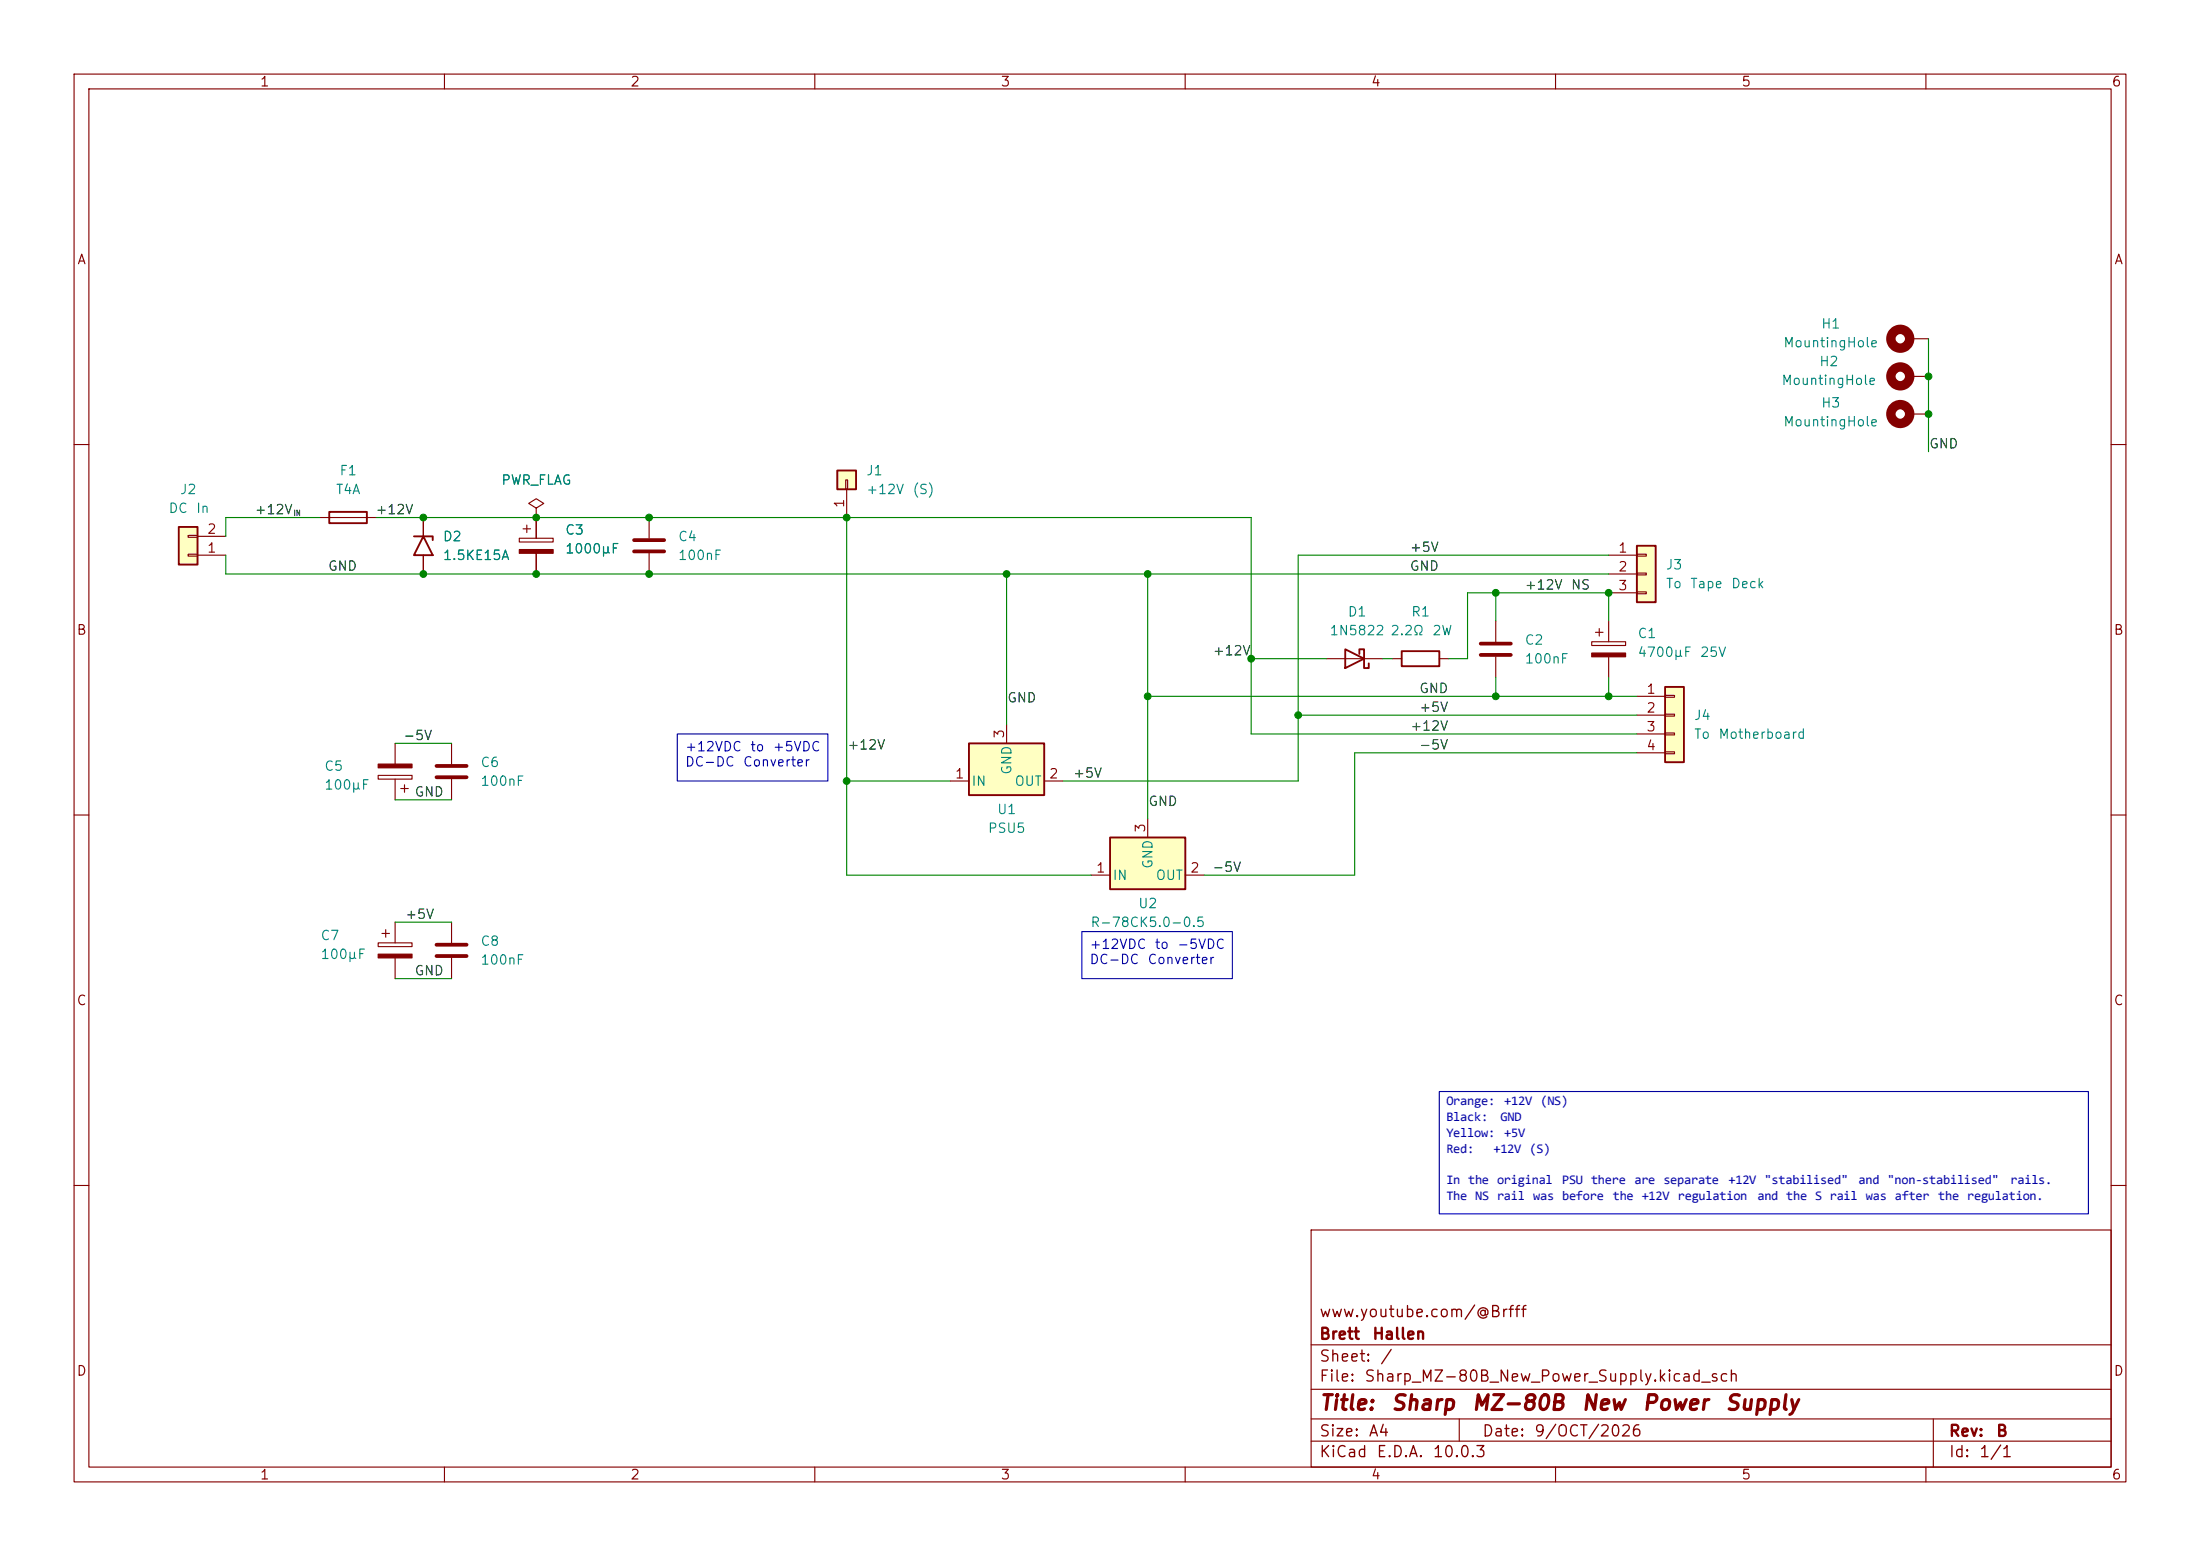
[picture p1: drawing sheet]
<svg xmlns="http://www.w3.org/2000/svg" width="297mm" height="210mm" viewBox="0 0 297 210" stroke-linecap="round" stroke-linejoin="round" font-family="sans-serif">
<g fill="none" stroke="#840000" stroke-width=".15">
<path d="M10 10h277v190h-277zM12 12h273v186h-273zM60 10v2M110 10v2M160 10v2M210 10v2M260 10v2M257.8 55.9h2.5M10 60h2M285 60h2M10 110h2M285 110h2"/>
<path d="M10 160h2M177 166h108v32h-108zM285 160h2M60 198v2M110 198v2M160 198v2M177 194.5h108M177 191.5h108M177 187.5h108M177 181.5h108M197 191.5v3M210 198v2"/>
<path d="M260 198v2M261 191.5v6.5"/>
</g>
<circle cx="256.5" cy="55.9" r="1.27" fill="none" stroke="#840000" stroke-width="1.3"/>
<path d="M149.9 113h10.1v7h-10.1z" fill="#ffffc2"/>
<path d="M44.4 69.1h5.1v1.5h-5.1zM55.9 72.4h2.5v.5M57.1 72.4l1.3 2.5h-2.5zM181.6 87.6l2.5 1.3-2.5 1.3zM183.5 88.3v-.7h.6v2.6h.7v-.7M189.2 87.9h5.1v2h-5.1zM149.9 113h10.1v7h-10.1z" fill="none" stroke="#840000" stroke-width=".25"/>
<g fill="none" stroke="#840000" stroke-width=".15">
<path d="M43.2 69.9h7.6M57.1 69.9v2.5M57.1 74.9v2.6M72.4 68.6l1-.7-1-.6-1 .6 1 .7v1.3M72.4 69.9h.1M179.1 88.9h7.6M188 88.9h1.2M194.3 88.9h1.3M201.9 83.8v2.8M201.9 88.6v2.8M51.1 104.6h4.5v.6h-4.5zM53.3 100.3v2.8"/>
<path d="M53.3 105.2v2.8M54.1 106.4h1M54.6 105.9v1M61 100.3v2.8M61 105.2v2.8M147.3 118.1h2.6M154.9 110.5v2.5M160 118.1h2.6M51.1 127.3h4.5v.5h-4.5zM51.6 126h1M52.1 125.5v1M53.3 124.5v2.8"/>
<path d="M53.3 129.3v2.8M61 124.5v2.8M61 129.3v2.8"/>
</g>
<path d="M199.9 86.9h4.1M199.9 88.4h4.1M58.9 103.4h4.1M58.9 104.9h4.1M58.9 127.5h4.1M58.9 129h4.1" fill="none" stroke="#840000" stroke-width=".51"/>
<g fill="#840000" stroke="#840000" stroke-width=".15">
<path d="M51.1 103.1h4.5v.5h-4.5z"/>
<path d="M51.1 128.8h4.5v.5h-4.5z"/>
</g>
<path d="M24.1 71.1h2.6v5.1h-2.6z" fill="#ffffc2"/>
<path d="M24.1 71.1h2.6v5.1h-2.6z" fill="none" stroke="#840000" stroke-width=".25"/>
<path d="M25.4 74.8h1.3v.3h-1.3zM25.4 72.3h1.3v.2h-1.3zM26.7 74.9h3.8M26.7 72.4h3.8M70.1 72.6h4.6v.6h-4.6zM70.6 71.4h1M71.1 70.9v1M72.4 69.9v2.7M72.4 74.7v2.8M87.6 69.9v2.7M87.6 74.7v2.8" fill="none" stroke="#840000" stroke-width=".15"/>
<path d="M70.1 74.2h4.6v.5h-4.6z" fill="#840000" stroke="#840000" stroke-width=".15"/>
<path d="M85.6 72.9h4.1M85.6 74.4h4.1" fill="none" stroke="#840000" stroke-width=".51"/>
<path d="M130.8 100.3h10.2v7h-10.2z" fill="#ffffc2"/>
<path d="M130.8 100.3h10.2v7h-10.2z" fill="none" stroke="#840000" stroke-width=".25"/>
<path d="M135.9 97.8v2.5M128.3 105.4h2.5M141 105.4h2.5" fill="none" stroke="#840000" stroke-width=".15"/>
<path d="M113 63.5h2.6v2.5h-2.6z" fill="#ffffc2"/>
<path d="M113 63.5h2.6v2.5h-2.6z" fill="none" stroke="#840000" stroke-width=".25"/>
<path d="M114.2 64.8h.2v1.2h-.2zM114.3 66v3.9M214.9 86.6h4.6v.5h-4.6zM215.4 85.3h1M215.9 84.8v1.1M217.2 83.8v2.8M217.2 88.6v2.8" fill="none" stroke="#840000" stroke-width=".15"/>
<path d="M214.9 88.1h4.6v.5h-4.6z" fill="#840000" stroke="#840000" stroke-width=".15"/>
<path d="M224.8 92.7h2.5v10.2h-2.5z" fill="#ffffc2"/>
<path d="M224.8 92.7h2.5v10.2h-2.5z" fill="none" stroke="#840000" stroke-width=".25"/>
<path d="M221 94h3.8M221 96.5h3.8M221 99.1h3.8M224.8 93.9h1.3v.2h-1.3zM224.8 96.4h1.3v.2h-1.3zM224.8 98.9h1.3v.3h-1.3zM221 101.6h3.8M224.8 101.5h1.3v.2h-1.3z" fill="none" stroke="#840000" stroke-width=".15"/>
<path d="M221 73.7h2.5v7.6h-2.5z" fill="#ffffc2"/>
<path d="M221 73.7h2.5v7.6h-2.5z" fill="none" stroke="#840000" stroke-width=".25"/>
<g fill="none" stroke="#840000" stroke-width=".15">
<path d="M257.8 50.8h2.5M257.8 45.7h2.5M57.1 69.9v2.5M57.1 74.9v2.6M72.4 69.9h.1M72.4 69.9v2.7M72.4 74.7v2.8M217.2 74.9h3.8M217.2 77.5h3.8M221 74.8h1.2v.3h-1.2zM221 77.3h1.2v.3h-1.2zM221 79.9h1.2v.2h-1.2z"/>
<path d="M217.2 80h3.8"/>
</g>
<g fill="none" stroke="#840000" stroke-width="1.3">
<circle cx="256.5" cy="45.7" r="1.27"/>
<circle cx="256.5" cy="50.8" r="1.27"/>
</g>
<g fill="none" stroke="#008400" stroke-width=".15">
<path d="M260.3 45.7v15.3M30.5 74.9v2.6h186.7M43.2 69.9h-12.7v2.5M50.8 69.9h118.1v29.2h52.1M114.3 69.9v48.2h33M135.9 77.5v20.3M154.9 77.5v33M217.2 74.9h-41.9v30.5h-31.8M154.9 94h66.1M168.9 88.9h10.2M175.3 96.5h45.7M186.7 88.9h1.3"/>
<path d="M201.9 80v3.8M201.9 91.4v2.6M217.2 83.8v-3.8h-19.1v8.9h-2.5M217.2 91.4v2.6M53.3 100.3h7.7M53.3 108h7.7M114.3 105.4h14M221 101.6h-38.1v16.5h-20.3M53.3 124.5h7.7M53.3 132.1h7.7"/>
</g>
<path d="M91.4 99.1h20.4v6.3h-20.4zM146 125.7h20.4v6.4h-20.4zM194.3 147.3h87.6v16.5h-87.6z" fill="none" stroke="#0000c2" stroke-width=".15"/>
<g fill="#008400" stroke="#008400" stroke-width=".14">
<circle cx="175.3" cy="96.5" r=".46"/>
<circle cx="154.9" cy="94" r=".46"/>
<circle cx="168.9" cy="88.9" r=".46"/>
<circle cx="72.4" cy="69.9" r=".46"/>
<circle cx="57.1" cy="69.9" r=".46"/>
<circle cx="57.1" cy="77.5" r=".46"/>
<circle cx="154.9" cy="77.5" r=".46"/>
<circle cx="135.9" cy="77.5" r=".46"/>
<circle cx="87.6" cy="69.9" r=".46"/>
<circle cx="72.4" cy="77.5" r=".46"/>
<circle cx="114.3" cy="105.4" r=".46"/>
<circle cx="114.3" cy="69.9" r=".46"/>
<circle cx="87.6" cy="77.5" r=".46"/>
<circle cx="217.2" cy="94" r=".46"/>
<circle cx="201.9" cy="94" r=".46"/>
<circle cx="217.2" cy="80" r=".46"/>
<circle cx="260.3" cy="55.9" r=".46"/>
<circle cx="201.9" cy="80" r=".46"/>
<circle cx="260.3" cy="50.8" r=".46"/>
</g>
<g font-size="2" fill="#840000">
<text x="178" y="190.8">Title:</text>
<text x="187.7" y="190.8">Sharp</text>
<text x="198.6" y="190.8">MZ-80B</text>
<text x="213.4" y="190.8">New</text>
<text x="221.6" y="190.8">Power</text>
<text x="232.8" y="190.8">Supply</text>
</g>
<g font-size="1.8" fill="#0000c2">
<text x="195.3" y="149.2">Orange:</text>
<text x="203.1" y="149.2">+12V (NS)</text>
<text x="195.3" y="151.3">Black:</text>
<text x="195.3" y="153.5">Yellow:</text>
<text x="195.3" y="155.6">Red:</text>
<text x="201.6" y="155.6">+12V (S)</text>
<text x="202.6" y="151.3">GND</text>
<text x="203.1" y="153.5">+5V</text>
<text x="195.3" y="159.9">In the original</text>
<text x="195.3" y="162">The NS rail was before the +12V regulation</text>
<text x="210.9" y="159.9">PSU there are separate</text>
<text x="233.3" y="159.9">+12V &quot;stabilised&quot;</text>
<text x="237.3" y="162">and the S rail was after the regulation.</text>
<text x="250.9" y="159.9">and &quot;non-stabilised&quot;</text>
<text x="271.4" y="159.9">rails.</text>
</g>
<g font-size="1.5" fill="#840000">
<text x="178" y="178.2">www.youtube.com/@Brfff</text>
<text x="178" y="184.2">Sheet:</text>
<text x="178" y="181.2">Brett</text>
<text x="185.2" y="181.2">Hallen</text>
<text x="186.2" y="184.2">/</text>
<text x="178" y="186.9">File:</text>
<text x="184.1" y="186.9">Sharp_MZ-80B_New_Power_Supply.kicad_sch</text>
<text x="178" y="197.1">KiCad</text>
<text x="178" y="194.3">Size:</text>
<text x="184.7" y="194.3">A4</text>
<text x="185.7" y="197.1">E.D.A.</text>
<text x="193.3" y="197.1">10.0.3</text>
<text x="200" y="194.3">Date:</text>
<text x="207" y="194.3">9/OCT/2026</text>
<text x="263" y="194.3">Rev:</text>
<text x="263" y="197.1">Id:</text>
<text x="267.1" y="197.1">1/1</text>
<text x="269.4" y="194.3">B</text>
</g>
<g font-size="1.3" fill="#840000">
<text x="35" y="12">1</text>
<text x="85" y="12">2</text>
<text x="135" y="12">3</text>
<text x="185" y="12">4</text>
<text x="235" y="12">5</text>
<text x="285" y="12">6</text>
<text x="10.3" y="36">A</text>
<text x="285.3" y="36">A</text>
<text x="114.3" y="68.7" transform="rotate(-90 114.3 68.7)">1</text>
<text x="27.9" y="74.9">1</text>
<text x="27.9" y="72.4">2</text>
<text x="218.4" y="74.9">1</text>
<text x="218.4" y="77.4">2</text>
<text x="218.4" y="80">3</text>
<text x="10.3" y="86">B</text>
<text x="285.3" y="86">B</text>
<text x="222.2" y="94">1</text>
<text x="135.9" y="99.8" transform="rotate(-90 135.9 99.8)">3</text>
<text x="222.2" y="96.5">2</text>
<text x="222.2" y="99">3</text>
<text x="222.2" y="101.6">4</text>
<text x="128.8" y="105.4">1</text>
<text x="141.5" y="105.4">2</text>
<text x="154.9" y="112.5" transform="rotate(-90 154.9 112.5)">3</text>
<text x="147.9" y="118.1">1</text>
<text x="160.6" y="118.1">2</text>
<text x="10.3" y="136">C</text>
<text x="285.3" y="136">C</text>
<text x="10.3" y="186">D</text>
<text x="285.3" y="186">D</text>
<text x="35" y="200">1</text>
<text x="85" y="200">2</text>
<text x="135" y="200">3</text>
<text x="185" y="200">4</text>
<text x="235" y="200">5</text>
<text x="285" y="200">6</text>
</g>
<g font-size="1.3" fill="#008484">
<text x="240.7" y="47.2">MountingHole</text>
<text x="245.8" y="44.7">H1</text>
<text x="240.4" y="52.3">MountingHole</text>
<text x="245.5" y="49.7">H2</text>
<text x="240.7" y="57.9">MountingHole</text>
<text x="245.8" y="55.3">H3</text>
<text x="45.7" y="64.5">F1</text>
<text x="67.6" y="65.7">PWR_FLAG</text>
<text x="116.8" y="64.5">J1</text>
<text x="22.7" y="69.6">DC</text>
<text x="24.2" y="67">J2</text>
<text x="26.4" y="69.6">In</text>
<text x="45.3" y="67">T4A</text>
<text x="116.8" y="67">+12V</text>
<text x="123.1" y="67">(S)</text>
<text x="59.7" y="73.4">D2</text>
<text x="59.7" y="75.9">1.5KE15A</text>
<text x="76.2" y="72.5">C3</text>
<text x="76.2" y="75">1000µF</text>
<text x="91.4" y="73.4">C4</text>
<text x="91.4" y="75.9">100nF</text>
<text x="224.8" y="77.2">J3</text>
<text x="181.9" y="83.5">D1</text>
<text x="190.4" y="83.5">R1</text>
<text x="224.8" y="79.7">To</text>
<text x="228.1" y="79.7">Tape</text>
<text x="233.6" y="79.7">Deck</text>
<text x="179.4" y="86.1">1N5822</text>
<text x="187.6" y="86.1">2.2Ω</text>
<text x="193.3" y="86.1">2W</text>
<text x="205.7" y="87.3">C2</text>
<text x="205.7" y="89.9">100nF</text>
<text x="221" y="86.4">C1</text>
<text x="221" y="89">4700µF</text>
<text x="229.4" y="89">25V</text>
<text x="228.6" y="97.5">J4</text>
<text x="228.6" y="100">To</text>
<text x="231.9" y="100">Motherboard</text>
<text x="43.7" y="104.3">C5</text>
<text x="43.7" y="106.9">100µF</text>
<text x="64.8" y="103.8">C6</text>
<text x="64.8" y="106.4">100nF</text>
<text x="131.1" y="106.4">IN</text>
<text x="136.9" y="104.7" transform="rotate(-90 136.9 104.7)">GND</text>
<text x="136.9" y="106.4">OUT</text>
<text x="133.3" y="112.7">PSU5</text>
<text x="134.5" y="110.2">U1</text>
<text x="150.1" y="119.1">IN</text>
<text x="155.9" y="117.4" transform="rotate(-90 155.9 117.4)">GND</text>
<text x="155.9" y="119.1">OUT</text>
<text x="147.1" y="125.4">R-78CK5.0-0.5</text>
<text x="153.6" y="122.9">U2</text>
<text x="43.2" y="127.2">C7</text>
<text x="43.2" y="129.7">100µF</text>
<text x="64.8" y="128">C8</text>
<text x="64.8" y="130.5">100nF</text>
</g>
<g font-size="1.3">
<text x="260.3" y="60.8">GND</text>
<text x="34.3" y="69.7">+12V</text>
<text x="50.6" y="69.7">+12V</text>
<text x="44.2" y="77.3">GND</text>
<text x="190.2" y="77.3">GND</text>
<text x="190.2" y="74.8">+5V</text>
<text x="205.7" y="79.9">+12V</text>
<text x="212" y="79.9">NS</text>
<text x="163.6" y="88.8">+12V</text>
<text x="135.9" y="95.1">GND</text>
<text x="191.5" y="93.9">GND</text>
<text x="54.3" y="100.2">-5V</text>
<text x="114.3" y="101.5">+12V</text>
<text x="190.3" y="98.9">+12V</text>
<text x="191.5" y="101.5">-5V</text>
<text x="191.5" y="96.4">+5V</text>
<text x="55.9" y="107.8">GND</text>
<text x="144.8" y="105.3">+5V</text>
<text x="154.9" y="109.1">GND</text>
<text x="163.6" y="118">-5V</text>
<text x="54.6" y="124.3">+5V</text>
<text x="55.9" y="132">GND</text>
</g>
<g font-size="1.3" fill="#0000c2">
<text x="92.4" y="101.7">+12VDC</text>
<text x="101.2" y="101.7">to</text>
<text x="104.2" y="101.7">+5VDC</text>
<text x="92.4" y="103.8">DC-DC</text>
<text x="100.2" y="103.8">Converter</text>
<text x="147" y="128.4">+12VDC</text>
<text x="147" y="130.4">DC-DC</text>
<text x="154.8" y="130.4">Converter</text>
<text x="155.8" y="128.4">to</text>
<text x="158.8" y="128.4">-5VDC</text>
</g>
<text font-size=".8" x="39.6" y="69.8">IN</text>
</svg>
